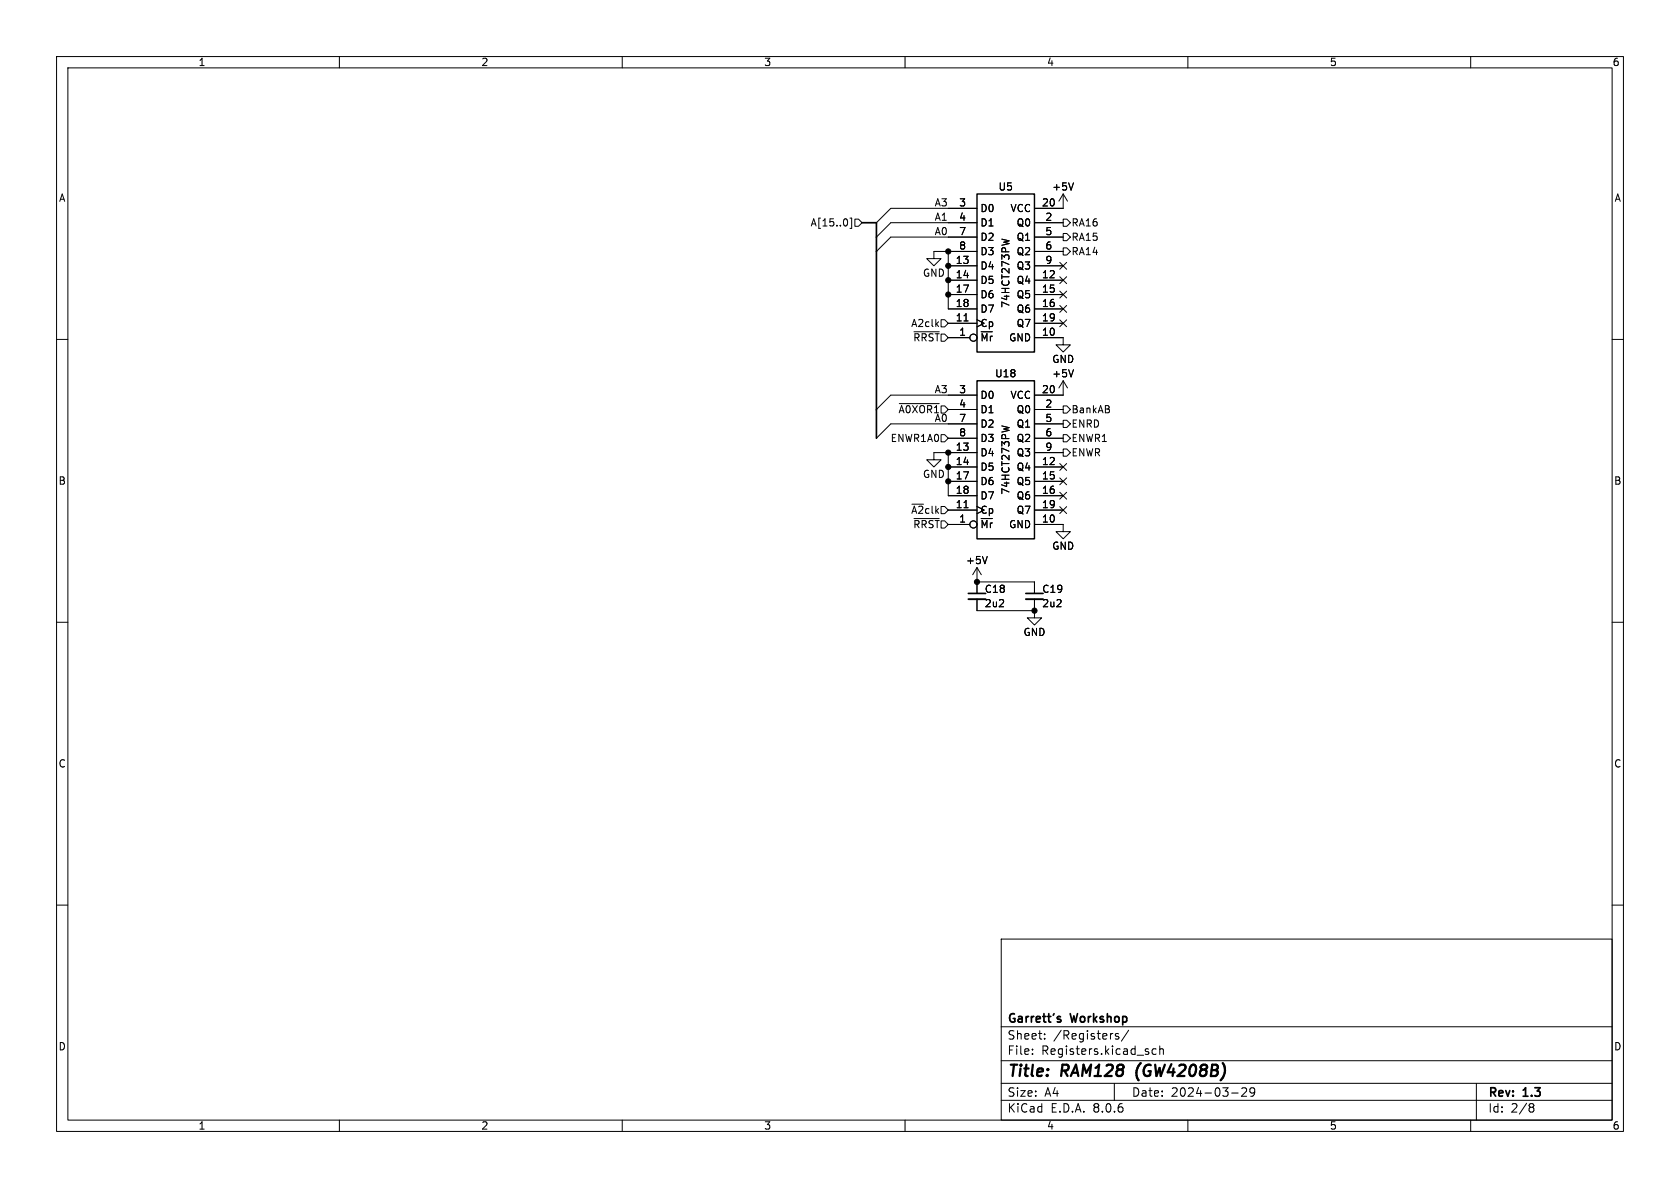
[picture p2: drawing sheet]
(kicad_sch
 (version 20231120)
 (generator "eeschema")
 (generator_version "8.0")
 (paper "A4")
 (title_block
  (title "RAM128 (GW4208B)")
  (date "2024-03-29")
  (rev "1.3")
  (company "Garrett's Workshop"))
 (lib_symbols
  (symbol "Device:C_Small"
   (pin_numbers hide)
   (pin_names
    (offset 0.254) hide) (exclude_from_sim no) (in_bom yes) (on_board yes)
   (property "Reference" "C" (at 0.254 1.778 0) (effects (font (size 1.27 1.27)) (justify left)))
   (property "Value" "C_Small" (at 0.254 -2.032 0) (effects (font (size 1.27 1.27)) (justify left)))
   (property "Footprint" "" (at 0 0 0) (effects (font (size 1.27 1.27)) (hide yes)))
   (property "Datasheet" "~" (at 0 0 0) (effects (font (size 1.27 1.27)) (hide yes)))
   (property "Description" "Unpolarized capacitor, small symbol" (at 0 0 0) (effects (font (size 1.27 1.27)) (hide yes)))
   (symbol "C_Small_0_1"
    (polyline (pts (xy -1.524 -0.508) (xy 1.524 -0.508)) (stroke (width 0.3302) (type default)) (fill (type none)))
    (polyline (pts (xy -1.524 0.508) (xy 1.524 0.508)) (stroke (width 0.3048) (type default)) (fill (type none))))
   (symbol "C_Small_1_1"
    (pin passive line (at 0 2.54 270) (length 2.032) (name "~" (effects (font (size 1.27 1.27)))) (number "1" (effects (font (size 1.27 1.27)))))
    (pin passive line (at 0 -2.54 90) (length 2.032) (name "~" (effects (font (size 1.27 1.27)))) (number "2" (effects (font (size 1.27 1.27)))))))
  (symbol "GW_Logic:74273" (exclude_from_sim no) (in_bom yes) (on_board yes)
   (property "Reference" "U" (at 0 15.24 0) (effects (font (size 1.27 1.27))))
   (property "Value" "74273" (at 0 0 90) (effects (font (size 1.27 1.27))))
   (property "Footprint" "" (at 0 -1.27 0) (effects (font (size 1.27 1.27)) (hide yes)))
   (property "Datasheet" "http://www.ti.com/lit/gpn/sn74LS273" (at 0 -1.27 0) (effects (font (size 1.27 1.27)) (hide yes)))
   (property "Description" "8-bit D Flip-Flop, reset" (at 0 0 0) (effects (font (size 1.27 1.27)) (hide yes)))
   (symbol "74273_1_0"
    (pin input inverted (at -10.16 -11.43 0) (length 5.08) (name "~{Mr}" (effects (font (size 1.27 1.27)))) (number "1" (effects (font (size 1.27 1.27)))))
    (pin power_in line (at 10.16 -11.43 180) (length 5.08) (name "GND" (effects (font (size 1.27 1.27)))) (number "10" (effects (font (size 1.27 1.27)))))
    (pin input clock (at -10.16 -8.89 0) (length 5.08) (name "Cp" (effects (font (size 1.27 1.27)))) (number "11" (effects (font (size 1.27 1.27)))))
    (pin output line (at 10.16 -1.27 180) (length 5.08) (name "Q4" (effects (font (size 1.27 1.27)))) (number "12" (effects (font (size 1.27 1.27)))))
    (pin input line (at -10.16 1.27 0) (length 5.08) (name "D4" (effects (font (size 1.27 1.27)))) (number "13" (effects (font (size 1.27 1.27)))))
    (pin input line (at -10.16 -1.27 0) (length 5.08) (name "D5" (effects (font (size 1.27 1.27)))) (number "14" (effects (font (size 1.27 1.27)))))
    (pin output line (at 10.16 -3.81 180) (length 5.08) (name "Q5" (effects (font (size 1.27 1.27)))) (number "15" (effects (font (size 1.27 1.27)))))
    (pin output line (at 10.16 -6.35 180) (length 5.08) (name "Q6" (effects (font (size 1.27 1.27)))) (number "16" (effects (font (size 1.27 1.27)))))
    (pin input line (at -10.16 -3.81 0) (length 5.08) (name "D6" (effects (font (size 1.27 1.27)))) (number "17" (effects (font (size 1.27 1.27)))))
    (pin input line (at -10.16 -6.35 0) (length 5.08) (name "D7" (effects (font (size 1.27 1.27)))) (number "18" (effects (font (size 1.27 1.27)))))
    (pin output line (at 10.16 -8.89 180) (length 5.08) (name "Q7" (effects (font (size 1.27 1.27)))) (number "19" (effects (font (size 1.27 1.27)))))
    (pin output line (at 10.16 8.89 180) (length 5.08) (name "Q0" (effects (font (size 1.27 1.27)))) (number "2" (effects (font (size 1.27 1.27)))))
    (pin power_in line (at 10.16 11.43 180) (length 5.08) (name "VCC" (effects (font (size 1.27 1.27)))) (number "20" (effects (font (size 1.27 1.27)))))
    (pin input line (at -10.16 11.43 0) (length 5.08) (name "D0" (effects (font (size 1.27 1.27)))) (number "3" (effects (font (size 1.27 1.27)))))
    (pin input line (at -10.16 8.89 0) (length 5.08) (name "D1" (effects (font (size 1.27 1.27)))) (number "4" (effects (font (size 1.27 1.27)))))
    (pin output line (at 10.16 6.35 180) (length 5.08) (name "Q1" (effects (font (size 1.27 1.27)))) (number "5" (effects (font (size 1.27 1.27)))))
    (pin output line (at 10.16 3.81 180) (length 5.08) (name "Q2" (effects (font (size 1.27 1.27)))) (number "6" (effects (font (size 1.27 1.27)))))
    (pin input line (at -10.16 6.35 0) (length 5.08) (name "D2" (effects (font (size 1.27 1.27)))) (number "7" (effects (font (size 1.27 1.27)))))
    (pin input line (at -10.16 3.81 0) (length 5.08) (name "D3" (effects (font (size 1.27 1.27)))) (number "8" (effects (font (size 1.27 1.27)))))
    (pin output line (at 10.16 1.27 180) (length 5.08) (name "Q3" (effects (font (size 1.27 1.27)))) (number "9" (effects (font (size 1.27 1.27))))))
   (symbol "74273_1_1"
    (rectangle (start -5.08 13.97) (end 5.08 -13.97) (stroke (width 0.254) (type default)) (fill (type background)))))
  (symbol "power:+5V"
   (power)
   (pin_names
    (offset 0)) (exclude_from_sim no) (in_bom yes) (on_board yes)
   (property "Reference" "#PWR" (at 0 -3.81 0) (effects (font (size 1.27 1.27)) (hide yes)))
   (property "Value" "+5V" (at 0 3.556 0) (effects (font (size 1.27 1.27))))
   (property "Footprint" "" (at 0 0 0) (effects (font (size 1.27 1.27)) (hide yes)))
   (property "Datasheet" "" (at 0 0 0) (effects (font (size 1.27 1.27)) (hide yes)))
   (property "Description" "Power symbol creates a global label with name \"+5V\"" (at 0 0 0) (effects (font (size 1.27 1.27)) (hide yes)))
   (symbol "+5V_0_1"
    (polyline (pts (xy -0.762 1.27) (xy 0 2.54)) (stroke (width 0) (type default)) (fill (type none)))
    (polyline (pts (xy 0 0) (xy 0 2.54)) (stroke (width 0) (type default)) (fill (type none)))
    (polyline (pts (xy 0 2.54) (xy 0.762 1.27)) (stroke (width 0) (type default)) (fill (type none))))
   (symbol "+5V_1_1"
    (pin power_in line (at 0 0 90) (length 0) hide (name "+5V" (effects (font (size 1.27 1.27)))) (number "1" (effects (font (size 1.27 1.27)))))))
  (symbol "power:GND"
   (power)
   (pin_names
    (offset 0)) (exclude_from_sim no) (in_bom yes) (on_board yes)
   (property "Reference" "#PWR" (at 0 -6.35 0) (effects (font (size 1.27 1.27)) (hide yes)))
   (property "Value" "GND" (at 0 -3.81 0) (effects (font (size 1.27 1.27))))
   (property "Footprint" "" (at 0 0 0) (effects (font (size 1.27 1.27)) (hide yes)))
   (property "Datasheet" "" (at 0 0 0) (effects (font (size 1.27 1.27)) (hide yes)))
   (property "Description" "Power symbol creates a global label with name \"GND\" , ground" (at 0 0 0) (effects (font (size 1.27 1.27)) (hide yes)))
   (symbol "GND_0_1"
    (polyline (pts (xy 0 0) (xy 0 -1.27) (xy 1.27 -1.27) (xy 0 -2.54) (xy -1.27 -1.27) (xy 0 -1.27)) (stroke (width 0) (type default)) (fill (type none))))
   (symbol "GND_1_1"
    (pin power_in line (at 0 0 270) (length 0) hide (name "GND" (effects (font (size 1.27 1.27)))) (number "1" (effects (font (size 1.27 1.27))))))))
 (junction
  (at 167.64 82.55)
  (diameter 0)
  (color 0 0 0 0))
 (junction
  (at 167.64 46.99)
  (diameter 0)
  (color 0 0 0 0))
 (junction
  (at 172.72 102.87)
  (diameter 0)
  (color 0 0 0 0))
 (junction
  (at 167.64 44.45)
  (diameter 0)
  (color 0 0 0 0))
 (junction
  (at 167.64 49.53)
  (diameter 0)
  (color 0 0 0 0))
 (junction
  (at 167.64 80.01)
  (diameter 0)
  (color 0 0 0 0))
 (junction
  (at 182.88 107.95)
  (diameter 0)
  (color 0 0 0 0))
 (junction
  (at 167.64 85.09)
  (diameter 0)
  (color 0 0 0 0))
 (junction
  (at 167.64 52.07)
  (diameter 0)
  (color 0 0 0 0))
 (no_connect
  (at 187.96 85.09))
 (no_connect
  (at 187.96 54.61))
 (no_connect
  (at 187.96 52.07))
 (no_connect
  (at 187.96 57.15))
 (no_connect
  (at 187.96 49.53))
 (no_connect
  (at 187.96 90.17))
 (no_connect
  (at 187.96 82.55))
 (no_connect
  (at 187.96 87.63))
 (no_connect
  (at 187.96 46.99))
 (bus_entry
  (at 154.94 39.37)
  (size 2.54 -2.54)
  (stroke (width 0) (type default)))
 (bus_entry
  (at 154.94 72.39)
  (size 2.54 -2.54)
  (stroke (width 0) (type default)))
 (bus_entry
  (at 154.94 41.91)
  (size 2.54 -2.54)
  (stroke (width 0) (type default)))
 (bus_entry
  (at 154.94 44.45)
  (size 2.54 -2.54)
  (stroke (width 0) (type default)))
 (bus_entry
  (at 154.94 77.47)
  (size 2.54 -2.54)
  (stroke (width 0) (type default)))
 (bus
  (pts (xy 154.94 72.39) (xy 154.94 77.47))
  (stroke (width 0) (type default)))
 (wire
  (pts (xy 167.64 80.01) (xy 167.64 82.55))
  (stroke (width 0) (type default)))
 (wire
  (pts (xy 165.1 44.45) (xy 167.64 44.45))
  (stroke (width 0) (type default)))
 (wire
  (pts (xy 157.48 39.37) (xy 167.64 39.37))
  (stroke (width 0) (type default)))
 (wire
  (pts (xy 167.64 49.53) (xy 167.64 52.07))
  (stroke (width 0) (type default)))
 (bus
  (pts (xy 154.94 39.37) (xy 154.94 41.91))
  (stroke (width 0) (type default)))
 (wire
  (pts (xy 167.64 85.09) (xy 167.64 87.63))
  (stroke (width 0) (type default)))
 (bus
  (pts (xy 154.94 44.45) (xy 154.94 41.91))
  (stroke (width 0) (type default)))
 (wire
  (pts (xy 165.1 80.01) (xy 167.64 80.01))
  (stroke (width 0) (type default)))
 (wire
  (pts (xy 167.64 46.99) (xy 167.64 49.53))
  (stroke (width 0) (type default)))
 (wire
  (pts (xy 172.72 102.87) (xy 182.88 102.87))
  (stroke (width 0) (type default)))
 (wire
  (pts (xy 157.48 36.83) (xy 167.64 36.83))
  (stroke (width 0) (type default)))
 (wire
  (pts (xy 157.48 69.85) (xy 167.64 69.85))
  (stroke (width 0) (type default)))
 (wire
  (pts (xy 167.64 52.07) (xy 167.64 54.61))
  (stroke (width 0) (type default)))
 (bus
  (pts (xy 154.94 44.45) (xy 154.94 72.39))
  (stroke (width 0) (type default)))
 (wire
  (pts (xy 172.72 107.95) (xy 182.88 107.95))
  (stroke (width 0) (type default)))
 (wire
  (pts (xy 167.64 82.55) (xy 167.64 85.09))
  (stroke (width 0) (type default)))
 (bus
  (pts (xy 152.4 39.37) (xy 154.94 39.37))
  (stroke (width 0) (type default)))
 (wire
  (pts (xy 157.48 41.91) (xy 167.64 41.91))
  (stroke (width 0) (type default)))
 (wire
  (pts (xy 157.48 74.93) (xy 167.64 74.93))
  (stroke (width 0) (type default)))
 (wire
  (pts (xy 167.64 44.45) (xy 167.64 46.99))
  (stroke (width 0) (type default)))
 (label "A3"
  (at 167.64 36.83 180)
  (fields_autoplaced yes)
  (effects (font (size 1.27 1.27)) (justify right bottom)))
 (label "A0"
  (at 167.64 41.91 180)
  (fields_autoplaced yes)
  (effects (font (size 1.27 1.27)) (justify right bottom)))
 (label "A0"
  (at 167.64 74.93 180)
  (fields_autoplaced yes)
  (effects (font (size 1.27 1.27)) (justify right bottom)))
 (label "A1"
  (at 167.64 39.37 180)
  (fields_autoplaced yes)
  (effects (font (size 1.27 1.27)) (justify right bottom)))
 (label "A3"
  (at 167.64 69.85 180)
  (fields_autoplaced yes)
  (effects (font (size 1.27 1.27)) (justify right bottom)))
 (hierarchical_label "ENRD"
  (shape output)
  (at 187.96 74.93 0)
  (fields_autoplaced yes)
  (effects (font (size 1.27 1.27)) (justify left)))
 (hierarchical_label "ENWR1A0"
  (shape input)
  (at 167.64 77.47 180)
  (fields_autoplaced yes)
  (effects (font (size 1.27 1.27)) (justify right)))
 (hierarchical_label "RA16"
  (shape output)
  (at 187.96 39.37 0)
  (fields_autoplaced yes)
  (effects (font (size 1.27 1.27)) (justify left)))
 (hierarchical_label "~{A2}clk"
  (shape input)
  (at 167.64 90.17 180)
  (fields_autoplaced yes)
  (effects (font (size 1.27 1.27)) (justify right)))
 (hierarchical_label "A[15..0]"
  (shape input)
  (at 152.4 39.37 180)
  (fields_autoplaced yes)
  (effects (font (size 1.27 1.27)) (justify right)))
 (hierarchical_label "RA15"
  (shape output)
  (at 187.96 41.91 0)
  (fields_autoplaced yes)
  (effects (font (size 1.27 1.27)) (justify left)))
 (hierarchical_label "~{RRST}"
  (shape input)
  (at 167.64 92.71 180)
  (fields_autoplaced yes)
  (effects (font (size 1.27 1.27)) (justify right)))
 (hierarchical_label "~{RRST}"
  (shape input)
  (at 167.64 59.69 180)
  (fields_autoplaced yes)
  (effects (font (size 1.27 1.27)) (justify right)))
 (hierarchical_label "A2clk"
  (shape input)
  (at 167.64 57.15 180)
  (fields_autoplaced yes)
  (effects (font (size 1.27 1.27)) (justify right)))
 (hierarchical_label "~{A0XOR1}"
  (shape input)
  (at 167.64 72.39 180)
  (fields_autoplaced yes)
  (effects (font (size 1.27 1.27)) (justify right)))
 (hierarchical_label "ENWR1"
  (shape output)
  (at 187.96 77.47 0)
  (fields_autoplaced yes)
  (effects (font (size 1.27 1.27)) (justify left)))
 (hierarchical_label "BankAB"
  (shape output)
  (at 187.96 72.39 0)
  (fields_autoplaced yes)
  (effects (font (size 1.27 1.27)) (justify left)))
 (hierarchical_label "RA14"
  (shape output)
  (at 187.96 44.45 0)
  (fields_autoplaced yes)
  (effects (font (size 1.27 1.27)) (justify left)))
 (hierarchical_label "ENWR"
  (shape output)
  (at 187.96 80.01 0)
  (fields_autoplaced yes)
  (effects (font (size 1.27 1.27)) (justify left)))
 (symbol
  (lib_id "GW_Logic:74273")
  (at 177.8 48.26 0)
  (unit 1)
  (exclude_from_sim no)
  (in_bom yes)
  (on_board yes)
  (dnp no)
  (property "Reference" "U5" (at 177.8 33.02 0) (effects (font (size 1.27 1.27))))
  (property "Value" "74HCT273PW" (at 177.8 48.26 90) (effects (font (size 1.27 1.27))))
  (property "Footprint" "stdpads:TSSOP-20_4.4x6.5mm_P0.65mm" (at 177.8 49.53 0) (effects (font (size 1.27 1.27)) (hide yes)))
  (property "Datasheet" "http://www.ti.com/lit/gpn/sn74LS273" (at 177.8 49.53 0) (effects (font (size 1.27 1.27)) (hide yes)))
  (property "Description" "8-bit D Flip-Flop, reset" (at 177.8 48.26 0) (effects (font (size 1.27 1.27)) (hide yes)))
  (pin "20")
  (pin "14")
  (pin "2")
  (pin "13")
  (pin "1")
  (pin "8")
  (pin "9")
  (pin "15")
  (pin "16")
  (pin "3")
  (pin "12")
  (pin "18")
  (pin "19")
  (pin "11")
  (pin "17")
  (pin "6")
  (pin "7")
  (pin "10")
  (pin "4")
  (pin "5"))
 (symbol
  (lib_id "power:+5V")
  (at 172.72 102.87 0)
  (unit 1)
  (exclude_from_sim no)
  (in_bom yes)
  (on_board yes)
  (dnp no)
  (property "Reference" "#PWR054" (at 172.72 106.68 0) (effects (font (size 1.27 1.27)) (hide yes)))
  (property "Value" "+5V" (at 172.72 99.06 0) (effects (font (size 1.27 1.27))))
  (property "Footprint" "" (at 172.72 102.87 0) (effects (font (size 1.27 1.27)) (hide yes)))
  (property "Datasheet" "" (at 172.72 102.87 0) (effects (font (size 1.27 1.27)) (hide yes)))
  (property "Description" "" (at 172.72 102.87 0) (effects (font (size 1.27 1.27)) (hide yes)))
  (pin "1"))
 (symbol
  (lib_id "power:GND")
  (at 182.88 107.95 0)
  (unit 1)
  (exclude_from_sim no)
  (in_bom yes)
  (on_board yes)
  (dnp no)
  (property "Reference" "#PWR060" (at 182.88 114.3 0) (effects (font (size 1.27 1.27)) (hide yes)))
  (property "Value" "GND" (at 182.88 111.76 0) (effects (font (size 1.27 1.27))))
  (property "Footprint" "" (at 182.88 107.95 0) (effects (font (size 1.27 1.27)) (hide yes)))
  (property "Datasheet" "" (at 182.88 107.95 0) (effects (font (size 1.27 1.27)) (hide yes)))
  (property "Description" "" (at 182.88 107.95 0) (effects (font (size 1.27 1.27)) (hide yes)))
  (pin "1"))
 (symbol
  (lib_id "Device:C_Small")
  (at 182.88 105.41 0)
  (unit 1)
  (exclude_from_sim no)
  (in_bom yes)
  (on_board yes)
  (dnp no)
  (property "Reference" "C19" (at 184.15 104.14 0) (effects (font (size 1.27 1.27)) (justify left)))
  (property "Value" "2u2" (at 184.15 106.68 0) (effects (font (size 1.27 1.27)) (justify left)))
  (property "Footprint" "stdpads:C_0603" (at 182.88 105.41 0) (effects (font (size 1.27 1.27)) (hide yes)))
  (property "Datasheet" "~" (at 182.88 105.41 0) (effects (font (size 1.27 1.27)) (hide yes)))
  (property "Description" "" (at 182.88 105.41 0) (effects (font (size 1.27 1.27)) (hide yes)))
  (property "LCSC Part" "C23630" (at 182.88 105.41 0) (effects (font (size 1.27 1.27)) (hide yes)))
  (pin "1")
  (pin "2"))
 (symbol
  (lib_id "GW_Logic:74273")
  (at 177.8 81.28 0)
  (unit 1)
  (exclude_from_sim no)
  (in_bom yes)
  (on_board yes)
  (dnp no)
  (property "Reference" "U18" (at 177.8 66.04 0) (effects (font (size 1.27 1.27))))
  (property "Value" "74HCT273PW" (at 177.8 81.28 90) (effects (font (size 1.27 1.27))))
  (property "Footprint" "stdpads:TSSOP-20_4.4x6.5mm_P0.65mm" (at 177.8 82.55 0) (effects (font (size 1.27 1.27)) (hide yes)))
  (property "Datasheet" "http://www.ti.com/lit/gpn/sn74LS273" (at 177.8 82.55 0) (effects (font (size 1.27 1.27)) (hide yes)))
  (property "Description" "8-bit D Flip-Flop, reset" (at 177.8 81.28 0) (effects (font (size 1.27 1.27)) (hide yes)))
  (pin "20")
  (pin "14")
  (pin "2")
  (pin "13")
  (pin "1")
  (pin "8")
  (pin "9")
  (pin "15")
  (pin "16")
  (pin "3")
  (pin "12")
  (pin "18")
  (pin "19")
  (pin "11")
  (pin "17")
  (pin "6")
  (pin "7")
  (pin "10")
  (pin "4")
  (pin "5"))
 (symbol
  (lib_id "Device:C_Small")
  (at 172.72 105.41 0)
  (unit 1)
  (exclude_from_sim no)
  (in_bom yes)
  (on_board yes)
  (dnp no)
  (property "Reference" "C18" (at 173.99 104.14 0) (effects (font (size 1.27 1.27)) (justify left)))
  (property "Value" "2u2" (at 173.99 106.68 0) (effects (font (size 1.27 1.27)) (justify left)))
  (property "Footprint" "stdpads:C_0603" (at 172.72 105.41 0) (effects (font (size 1.27 1.27)) (hide yes)))
  (property "Datasheet" "~" (at 172.72 105.41 0) (effects (font (size 1.27 1.27)) (hide yes)))
  (property "Description" "" (at 172.72 105.41 0) (effects (font (size 1.27 1.27)) (hide yes)))
  (property "LCSC Part" "C23630" (at 172.72 105.41 0) (effects (font (size 1.27 1.27)) (hide yes)))
  (pin "1")
  (pin "2"))
 (symbol
  (lib_id "power:GND")
  (at 165.1 44.45 0)
  (unit 1)
  (exclude_from_sim no)
  (in_bom yes)
  (on_board yes)
  (dnp no)
  (property "Reference" "#PWR059" (at 165.1 50.8 0) (effects (font (size 1.27 1.27)) (hide yes)))
  (property "Value" "GND" (at 165.1 48.26 0) (effects (font (size 1.27 1.27))))
  (property "Footprint" "" (at 165.1 44.45 0) (effects (font (size 1.27 1.27)) (hide yes)))
  (property "Datasheet" "" (at 165.1 44.45 0) (effects (font (size 1.27 1.27)) (hide yes)))
  (property "Description" "" (at 165.1 44.45 0) (effects (font (size 1.27 1.27)) (hide yes)))
  (pin "1"))
 (symbol
  (lib_id "power:+5V")
  (at 187.96 36.83 0)
  (unit 1)
  (exclude_from_sim no)
  (in_bom yes)
  (on_board yes)
  (dnp no)
  (property "Reference" "#PWR056" (at 187.96 40.64 0) (effects (font (size 1.27 1.27)) (hide yes)))
  (property "Value" "+5V" (at 187.96 33.02 0) (effects (font (size 1.27 1.27))))
  (property "Footprint" "" (at 187.96 36.83 0) (effects (font (size 1.27 1.27)) (hide yes)))
  (property "Datasheet" "" (at 187.96 36.83 0) (effects (font (size 1.27 1.27)) (hide yes)))
  (property "Description" "" (at 187.96 36.83 0) (effects (font (size 1.27 1.27)) (hide yes)))
  (pin "1"))
 (symbol
  (lib_id "power:+5V")
  (at 187.96 69.85 0)
  (unit 1)
  (exclude_from_sim no)
  (in_bom yes)
  (on_board yes)
  (dnp no)
  (property "Reference" "#PWR057" (at 187.96 73.66 0) (effects (font (size 1.27 1.27)) (hide yes)))
  (property "Value" "+5V" (at 187.96 66.04 0) (effects (font (size 1.27 1.27))))
  (property "Footprint" "" (at 187.96 69.85 0) (effects (font (size 1.27 1.27)) (hide yes)))
  (property "Datasheet" "" (at 187.96 69.85 0) (effects (font (size 1.27 1.27)) (hide yes)))
  (property "Description" "" (at 187.96 69.85 0) (effects (font (size 1.27 1.27)) (hide yes)))
  (pin "1"))
 (symbol
  (lib_id "power:GND")
  (at 187.96 59.69 0)
  (unit 1)
  (exclude_from_sim no)
  (in_bom yes)
  (on_board yes)
  (dnp no)
  (property "Reference" "#PWR029" (at 187.96 66.04 0) (effects (font (size 1.27 1.27)) (hide yes)))
  (property "Value" "GND" (at 187.96 63.5 0) (effects (font (size 1.27 1.27))))
  (property "Footprint" "" (at 187.96 59.69 0) (effects (font (size 1.27 1.27)) (hide yes)))
  (property "Datasheet" "" (at 187.96 59.69 0) (effects (font (size 1.27 1.27)) (hide yes)))
  (property "Description" "" (at 187.96 59.69 0) (effects (font (size 1.27 1.27)) (hide yes)))
  (pin "1"))
 (symbol
  (lib_id "power:GND")
  (at 187.96 92.71 0)
  (unit 1)
  (exclude_from_sim no)
  (in_bom yes)
  (on_board yes)
  (dnp no)
  (property "Reference" "#PWR055" (at 187.96 99.06 0) (effects (font (size 1.27 1.27)) (hide yes)))
  (property "Value" "GND" (at 187.96 96.52 0) (effects (font (size 1.27 1.27))))
  (property "Footprint" "" (at 187.96 92.71 0) (effects (font (size 1.27 1.27)) (hide yes)))
  (property "Datasheet" "" (at 187.96 92.71 0) (effects (font (size 1.27 1.27)) (hide yes)))
  (property "Description" "" (at 187.96 92.71 0) (effects (font (size 1.27 1.27)) (hide yes)))
  (pin "1"))
 (symbol
  (lib_id "power:GND")
  (at 165.1 80.01 0)
  (unit 1)
  (exclude_from_sim no)
  (in_bom yes)
  (on_board yes)
  (dnp no)
  (property "Reference" "#PWR058" (at 165.1 86.36 0) (effects (font (size 1.27 1.27)) (hide yes)))
  (property "Value" "GND" (at 165.1 83.82 0) (effects (font (size 1.27 1.27))))
  (property "Footprint" "" (at 165.1 80.01 0) (effects (font (size 1.27 1.27)) (hide yes)))
  (property "Datasheet" "" (at 165.1 80.01 0) (effects (font (size 1.27 1.27)) (hide yes)))
  (property "Description" "" (at 165.1 80.01 0) (effects (font (size 1.27 1.27)) (hide yes)))
  (pin "1")))
